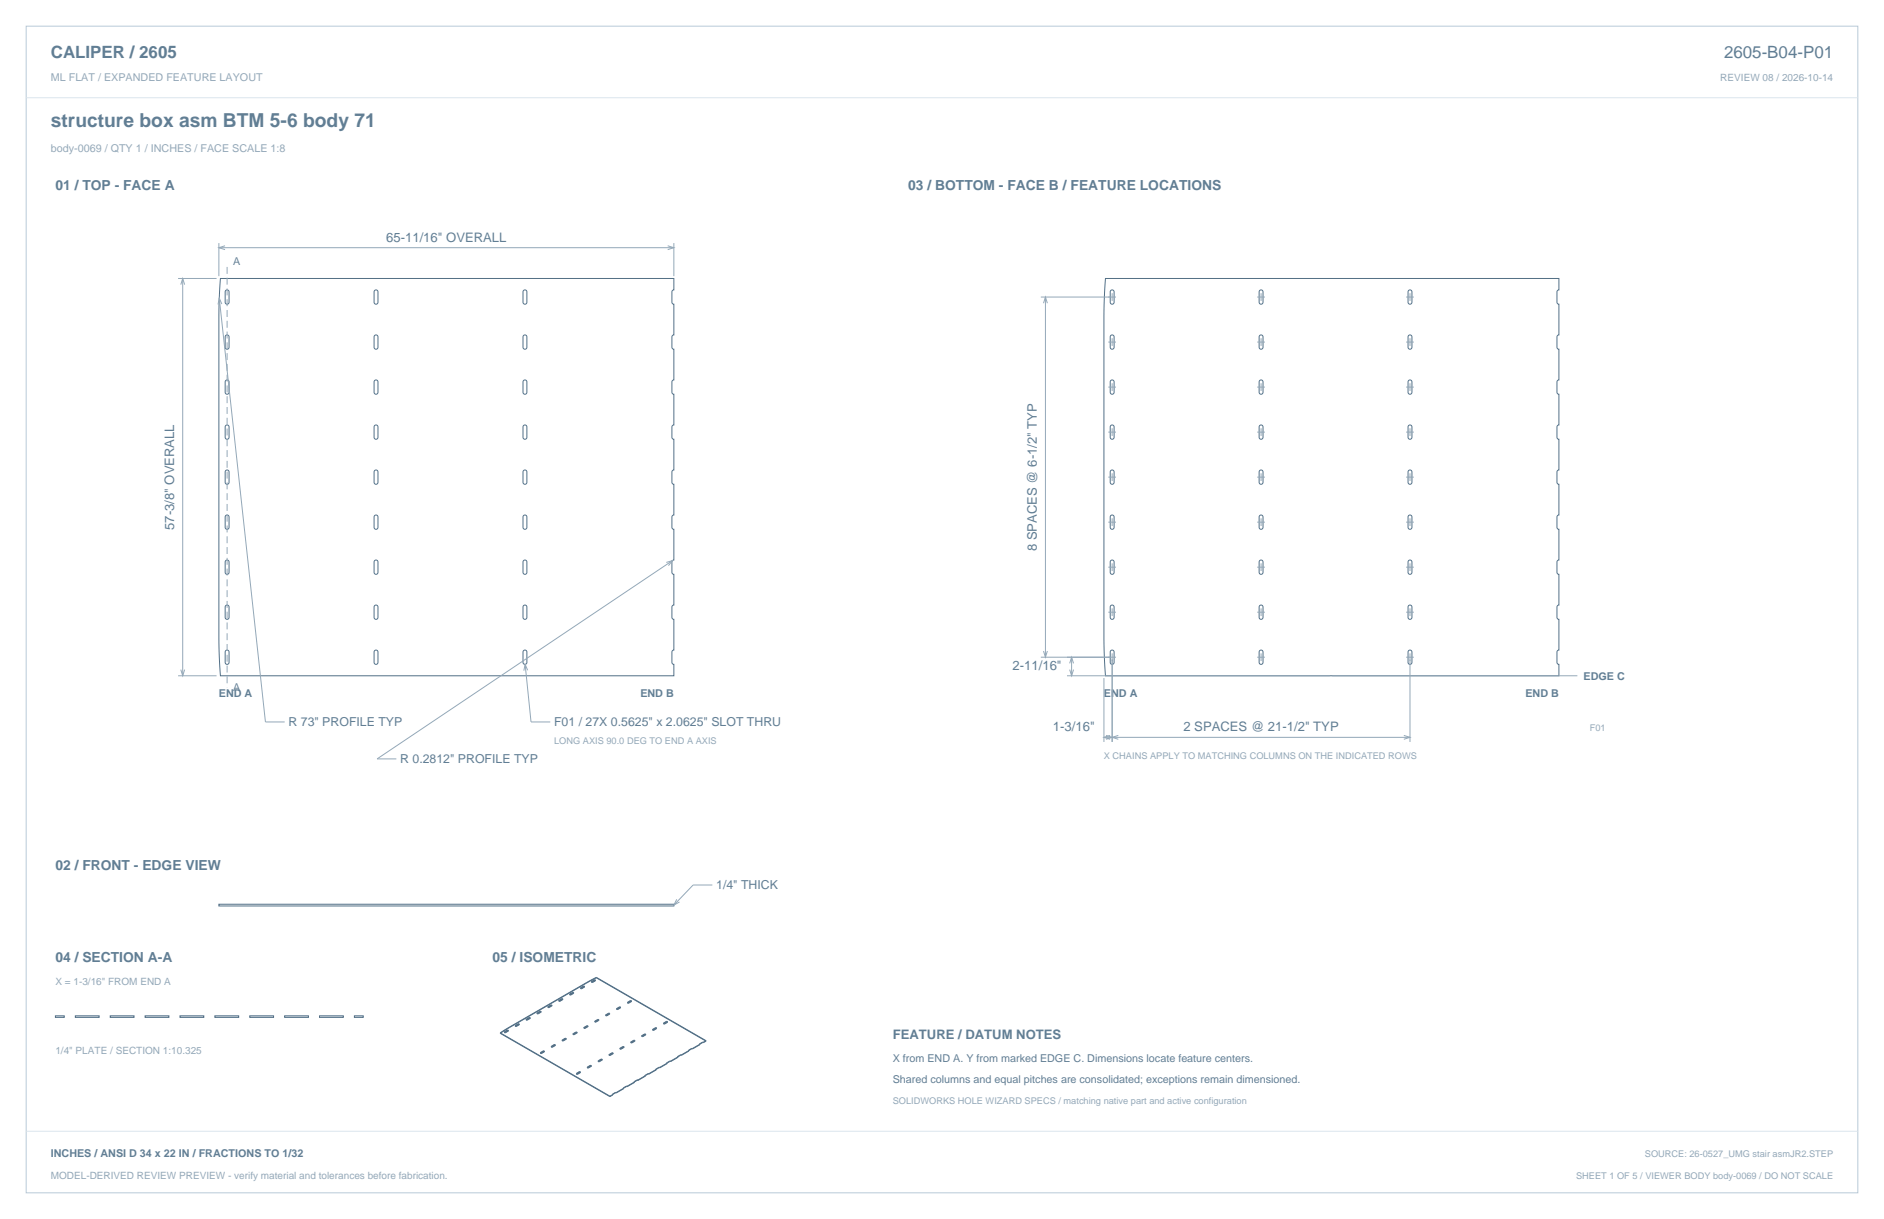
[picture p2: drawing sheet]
<svg xmlns="http://www.w3.org/2000/svg" width="864mm" height="559mm" viewBox="0 0 864 559" stroke-linecap="round" stroke-linejoin="round" font-family="sans-serif">
<path d="M12 12h840v535h-840z" fill="none" stroke="#b8cad8" stroke-width=".46"/>
<path d="M12 45h840" fill="none" stroke="#dbe5ed" stroke-width=".46"/>
<g fill="none" stroke="#536f85" stroke-width=".46">
<path d="M101 128h208v5l-1 1v5h1v15h-1v5l1 1v14l-1 1v5l1 1v14l-1 1v5h1v14l-1 1v5l1 1v14l-1 1v5l1 1v14l-1 1v5h1v14l-1 1v5l1 1v14l-1 1v5l1 1v5h-208l-1-18v-147zM103 133h1l1 1v5h-1h-1zM172 133h1v1v5h-1h-1zM240 133h1l1 1v5h-1h-1zM507 128h208v5l-1 1v5h1v15h-1v5l1 1v14l-1 1v5l1 1v14l-1 1v5h1v14l-1 1v5l1 1v14l-1 1v5l1 1v14l-1 1v5h1v14l-1 1v5l1 1v14l-1 1v5l1 1v5h-208l-1-18v-147zM509 133h1l1 1v5h-1h-1zM577 133h1l1 1v5h-1h-1zM646 133h1v1v5h-1h-1zM103 154h1h1v5l-1 1-1-1zM172 154h1v5l-1 1-1-1zM240 154h1h1v5l-1 1-1-1zM509 154h1h1v5l-1 1-1-1z"/>
<path d="M577 154h1h1v5l-1 1-1-1zM646 154h1v5l-1 1-1-1zM103 174h1l1 1v5l-1 1-1-1zM172 174h1v1v5l-1 1-1-1zM240 174h1l1 1v5l-1 1-1-1zM509 174h1l1 1v5l-1 1-1-1zM577 174h1l1 1v5l-1 1-1-1zM646 174h1v1v5l-1 1-1-1zM103 195h1l1 1v5h-1h-1zM172 195h1v1v5h-1h-1zM240 195h1l1 1v5h-1h-1zM509 195h1l1 1v5h-1h-1z"/>
<path d="M577 195h1l1 1v5h-1h-1zM646 195h1v1v5h-1h-1zM103 216h1h1v5l-1 1-1-1zM172 216h1v5l-1 1-1-1zM240 216h1h1v5l-1 1-1-1zM509 216h1h1v5l-1 1-1-1zM577 216h1h1v5l-1 1-1-1zM646 216h1v5l-1 1-1-1zM103 236h1l1 1v5l-1 1-1-1zM172 236h1v1v5l-1 1-1-1zM240 236h1l1 1v5l-1 1-1-1zM509 236h1l1 1v5l-1 1-1-1z"/>
<path d="M577 236h1l1 1v5l-1 1-1-1zM646 236h1v1v5l-1 1-1-1zM103 257h1l1 1v4l-1 1-1-1zM172 257h1v1v4l-1 1-1-1zM240 257h1l1 1v4l-1 1-1-1zM509 257h1l1 1v5h-1l-1-1zM577 257h1l1 1v5h-1l-1-1zM646 257h1v1v5h-1l-1-1zM103 278l1-1 1 1v5l-1 1-1-1zM172 278l1-1v1v5l-1 1-1-1zM240 278l1-1 1 1v5l-1 1-1-1zM509 278l1-1 1 1v5l-1 1-1-1z"/>
<path d="M577 278l1-1 1 1v5l-1 1-1-1zM646 278l1-1v1v5l-1 1-1-1zM103 298h1l1 1v5l-1 1-1-1zM172 298h1v1v5l-1 1-1-1zM240 298h1l1 1v5l-1 1-1-1zM509 298h1l1 1v5l-1 1-1-1zM577 298h1l1 1v5l-1 1-1-1zM646 298h1v1v5l-1 1-1-1zM100 415h209h-209z"/>
</g>
<g fill="none" stroke="#93a8b9" stroke-width=".46">
<path d="M100 111v16M100 114h209M103 113l-3 1h3M306 113l3 1h-3M309 111v16M82 128h17M83 130l1-2 1 2M84 128v182M101 137l21 194h8M102 139l-1-2-1 3M477 136h35M478 139l1-3 1 3"/>
<path d="M479 136v165M510 134v4M576 136h4M578 134v4M645 136h3M646 134v4M508 157h4M510 155v4M576 157h4M578 155v4M645 157h3M646 155v4"/>
<path d="M508 177h4M510 176v3M576 177h4M578 176v3M645 177h3M646 176v3M508 198h4M510 196v4M576 198h4M578 196v4M645 198h3M646 196v4"/>
<path d="M508 219h4M510 217v3M576 219h4M578 217v3M645 219h3M646 217v3M508 239h4M510 238v3M576 239h4M578 238v3M645 239h3M646 238v3"/>
<path d="M305 258l3-1-2 2M308 257l-135 91h9M508 260h4M510 258v4M576 260h4M578 258v4M645 260h3M646 258v4M510 279v3M578 279v3M646 279v3M478 298l1 3 1-3"/>
<path d="M508 281h4M510 300v40M576 281h4M578 300v3M645 281h3M646 300v40M82 310h17M83 307l1 3 1-3M241 305l2 26h9M242 307l-1-2-1 2M477 301h35M489 310h121"/>
<path d="M490 304l1-3 1 3M490 307l1 3 1-3M491 301v9M506 311v29M576 301h4M611 310h112M645 301h3M506 338h140M507 337l3 1-3 1M509 337l-3 1 3 1M513 337l-3 1 3 1M643 337l3 1-3 1"/>
<path d="M310 412l-1 3 2-2M327 406h-9l-9 9"/>
</g>
<path d="M104 122v193" fill="none" stroke="#93a8b9" stroke-width=".46" stroke-dasharray="3.2 1.8" stroke-linecap="butt"/>
<g fill="#f2f6f9" stroke="#536f85" stroke-width=".46">
<path d="M25 466h4h-4z" fill-rule="evenodd"/>
<path d="M35 466h10h-10z" fill-rule="evenodd"/>
<path d="M51 466h10h-10z" fill-rule="evenodd"/>
<path d="M67 466h10h-10z" fill-rule="evenodd"/>
<path d="M83 466h10h-10z" fill-rule="evenodd"/>
<path d="M98 466h11h-11z" fill-rule="evenodd"/>
<path d="M114 466h11h-11z" fill-rule="evenodd"/>
<path d="M130 466h11h-11z" fill-rule="evenodd"/>
<path d="M146 466h11h-11z" fill-rule="evenodd"/>
<path d="M162 466h5h-5z" fill-rule="evenodd"/>
</g>
<g fill="none" stroke="#536f85" stroke-width=".46">
<path d="M256 458l1 1M256 459h1M256 458v1M257 459h.1M257 458h1M257 458h-1M257 458l-1 1M257 458h.1M258 458h.1M258 458l-1 1M261 456h1M261 456h.1"/>
<path d="M262 456h.1M262 455h1M262 455l-1 1M262 455h.1M263 455h.1M263 455l-1 1M266 453h1M266 453h.1M267 453h.1M267 452l1 1M267 452h1M267 452l-1 1"/>
<path d="M267 452h.1M268 452l-1 1M268 453h-1M268 452v1M269 450v1M269 451l-36 20M269 450l-36 21M271 450h1M271 450h.1M272 450h.1M272 449h1M272 449l-1 1"/>
<path d="M272 449h.1M273 449h.1M273 449v1M273 449l-1 1M273 450h-1M273 448l-4 2M273 448l-4 3M273 448l51 29M273 448h.1M288 459v1M288 460h.1M289 459h.1"/>
<path d="M289 459l-1 1M289 459h-1M229 473l51 29M229 473v1M229 474l51 29M231 473h1M231 473h.1M232 473h.1M232 472h1M232 472l-1 1M232 472h.1M233 472v1"/>
<path d="M233 472h.1M233 472l-1 1M233 473h-1M233 471l-4 3M233 471l-4 2M233 471h.1M236 470h1M236 470h.1M237 470h.1M237 469h1M237 470h1M237 469l-1 1"/>
<path d="M237 470h-1M237 469v1M238 470h.1M238 469v1M238 470h-1M241 467h1M241 467l1 1M241 467h.1M242 467v1M242 467h1M242 466h1M242 466l-1 1"/>
<path d="M242 467h-1M242 466v1M243 467h.1M243 466v1M243 467h-1M243 467l-1 1M246 464l1 1M246 464h.1M247 465h.1M247 464h1M247 464h-1M247 464h.1"/>
<path d="M248 464h.1M248 464l-1 1M251 461l1 1M251 462h1M251 461v1M252 462h.1M252 461h1M252 461h-1M252 461l-1 1M252 461h.1M253 480h.1M253 461h.1"/>
<path d="M253 461l-1 1M254 479h.1M254 479l-1 1M258 477h.1M259 476h.1M259 476l-1 1M263 474h.1M264 473h.1M264 473l-1 1M264 473v1M264 474h-1M268 471h.1"/>
<path d="M269 470h.1M269 470l-1 1M269 470v1M269 471h-1M273 468h.1M273 468v1M274 467h.1M274 468h.1M274 468h-1M274 467l-1 1M274 467v1M274 468l-1 1"/>
<path d="M278 465v1M278 465h.1M279 464h.1M279 465h.1M279 465h-1M279 464l-1 1M279 464v1M279 465l-1 1M283 462v1M283 462h.1M283 463h.1M284 462h.1"/>
<path d="M284 462h-1M284 462l-1 1M285 480h1M285 480h-1M285 480h.1M286 480h.1M289 478h1M289 478h.1M290 478h.1M290 477h1M290 477l-1 1M290 477h.1"/>
<path d="M291 477h.1M291 477l-1 1M294 475h1M294 475h.1M295 475h.1M295 474h1M295 474l-1 1M295 474h.1M296 474h.1M296 474l-1 1M299 472h1M299 472h.1"/>
<path d="M300 471h1M300 471l-1 1M300 471h.1M301 471h.1M301 471l-1 1M304 469h1M304 469h.1M305 469h.1M305 468l1 1M305 468h1M305 468l-1 1M305 468h.1"/>
<path d="M306 468l-1 1M306 468v1M306 469h-1M321 478v1M321 479l-4 2M322 478h.1M322 478l-5 3M322 478h-1M324 477l-2 1M324 477h.1M248 483h.1M248 482v1"/>
<path d="M249 482h.1M249 482h-1M249 482l-1 1M264 492h1M264 492h.1M265 492h.1M265 492h1M265 491h1M265 491l-1 1M265 492h-1M265 491v1M266 492h.1"/>
<path d="M266 491v1M266 492h-1M269 489l1 1M269 489h1M269 489h.1M270 489v1M270 488h1M270 489h1M270 488l-1 1M270 489h-1M270 488v1M271 489h.1"/>
<path d="M271 488v1M271 489l-1 1M271 489h-1M274 486l1 1M274 486h1M274 486h.1M275 486v1M275 486h1M275 486h-1M275 486h.1M276 486h.1M276 486l-1 1"/>
<path d="M276 486h-1M279 483l1 1M279 484h1M279 483v1M280 484h.1M280 483h1M280 483h-1M280 483l-1 1M280 483h.1M281 483l-1 1M281 483h.1M284 480l1 1"/>
<path d="M284 481h1M284 480v1M285 481h.1M285 480l-1 1M286 499h.1M286 499l-4 2M286 480l-1 1M287 498h.1M287 498l-5 3M287 498l-1 1M291 496h.1M291 496l-4 2"/>
<path d="M292 495h.1M292 495l-5 3M292 495l-1 1M296 493h.1M296 493l-4 2M297 492h.1M297 492l-5 3M297 492l-1 1M301 490h.1M301 490l-4 2M302 490h.1M302 489h.1"/>
<path d="M302 490l-5 2M302 489l-1 1M302 489v1M306 487v1M306 488l-4 2M307 486h.1M307 487h.1M307 487l-5 2M307 486l-1 1M307 486v1M311 484v1M311 485l-4 2"/>
<path d="M312 484h.1M312 484l-5 2M312 484h-1M316 481v1M316 482l-4 2M317 481h.1M317 481l-5 3M317 481h-1M280 502v1M281 502h.1M281 502l-1 1M282 501h.1"/>
<path d="M282 501l-2 1M282 501l-1 1"/>
</g>
<path d="M12 519h840" fill="none" stroke="#dbe5ed" stroke-width=".46"/>
<text font-size="8.8" fill="#617e94" x="23" y="58">structure box asm BTM 5-6 body 71</text>
<g font-size="7.8" fill="#617e94">
<text x="23" y="27">CALIPER / 2605</text>
<text x="790" y="27">2605-B04-P01</text>
</g>
<g font-size="6.3" fill="#617e94">
<text x="25" y="87">01 / TOP - FACE A</text>
<text x="416" y="87">03 / BOTTOM - FACE B / FEATURE LOCATIONS</text>
<text x="25" y="399">02 / FRONT - EDGE VIEW</text>
<text x="25" y="441">04 / SECTION A-A</text>
<text x="226" y="441">05 / ISOMETRIC</text>
</g>
<g font-size="6" fill="#617e94">
<text x="177" y="111">65-11/16&quot; OVERALL</text>
<text x="80" y="243" transform="rotate(-90 80 243)">57-3/8&quot; OVERALL</text>
<text x="475" y="253" transform="rotate(-90 475 253)">8 SPACES @ 6-1/2&quot; TYP</text>
<text x="464" y="307">2-11/16&quot;</text>
<text x="483" y="335">1-3/16&quot;</text>
<text x="542" y="335">2 SPACES @ 21-1/2&quot; TYP</text>
<text x="409" y="476">FEATURE / DATUM NOTES</text>
</g>
<g font-size="5.6" fill="#617e94">
<text x="132" y="333">R 73&quot; PROFILE TYP</text>
<text x="254" y="333">F01 / 27X 0.5625&quot; x 2.0625&quot; SLOT THRU</text>
<text x="183" y="350">R 0.2812&quot; PROFILE TYP</text>
<text x="328" y="407">1/4&quot; THICK</text>
</g>
<g font-size="4.9" fill="#93a8b9">
<text x="23" y="37">ML FLAT / EXPANDED FEATURE LAYOUT</text>
<text x="23" y="69">body-0069 / QTY 1 / INCHES / FACE SCALE 1:8</text>
</g>
<g font-size="4.9" fill="#617e94">
<text x="107" y="121">A</text>
<text x="726" y="312">EDGE C</text>
<text x="107" y="317">A</text>
<text x="100" y="320">END A</text>
<text x="294" y="320">END B</text>
<text x="506" y="320">END A</text>
<text x="699" y="320">END B</text>
<text x="409" y="487">X from END A. Y from marked EDGE C. Dimensions locate feature centers.</text>
<text x="409" y="496">Shared columns and equal pitches are consolidated; exceptions remain dimensioned.</text>
<text x="23" y="531">INCHES / ANSI D 34 x 22 IN / FRACTIONS TO 1/32</text>
</g>
<g font-size="4.6" fill="#93a8b9">
<text x="789" y="37">REVIEW 08 / 2026-10-14</text>
<text x="25" y="452">X = 1-3/16&quot; FROM END A</text>
<text x="25" y="483">1/4&quot; PLATE / SECTION 1:10.325</text>
<text x="23" y="540">MODEL-DERIVED REVIEW PREVIEW - verify material and tolerances before fabrication.</text>
</g>
<g font-size="4.2" fill="#93a8b9">
<text x="729" y="335">F01</text>
<text x="254" y="341">LONG AXIS 90.0 DEG TO END A AXIS</text>
<text x="506" y="348">X CHAINS APPLY TO MATCHING COLUMNS ON THE INDICATED ROWS</text>
<text x="409" y="506">SOLIDWORKS HOLE WIZARD SPECS / matching native part and active configuration</text>
<text x="754" y="531">SOURCE: 26-0527_UMG stair asmJR2.STEP</text>
<text x="722" y="540">SHEET 1 OF 5 / VIEWER BODY body-0069 / DO NOT SCALE</text>
</g>
</svg>
